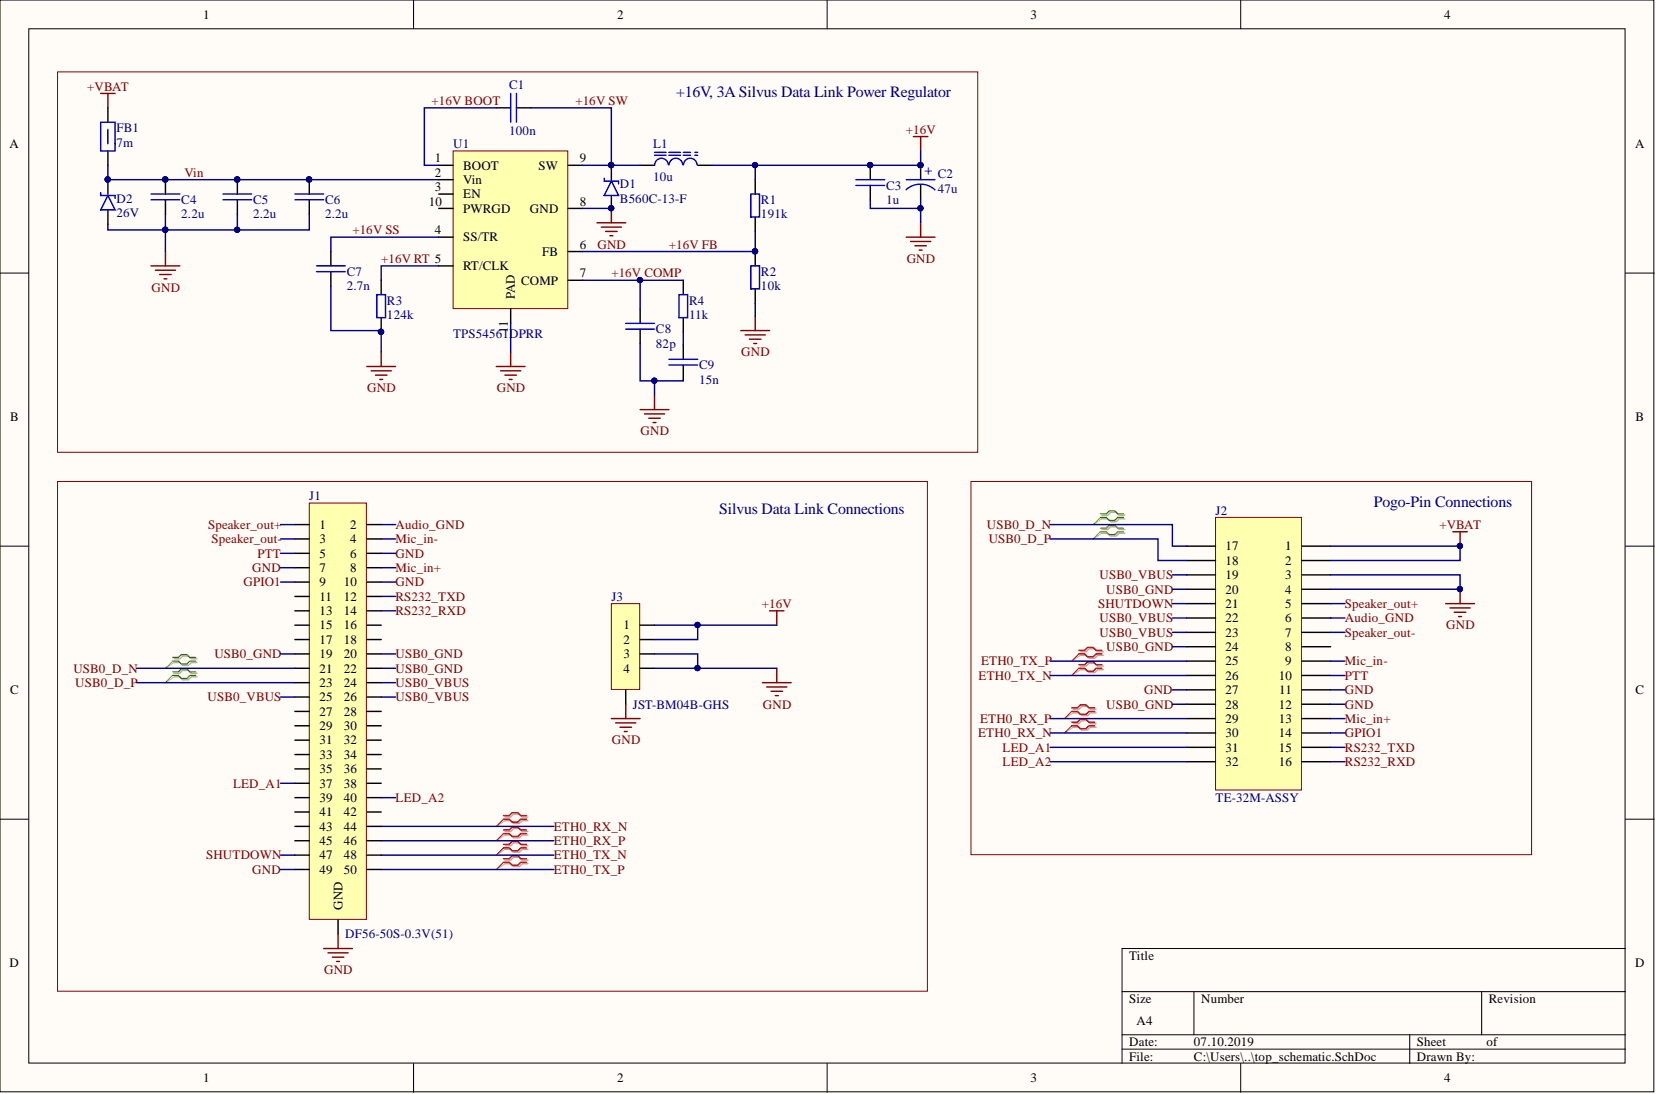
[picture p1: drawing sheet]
# Altium project RFModAdapter_v1.PrjPCB
1 sheet, 21 parts. Net scope: global (net labels, ports and power ports of the same name join across sheets).
Board files: pcb.PcbDoc, RFModAdapter_v1.PcbDoc

## Sheet top_schematic.SchDoc
size A4

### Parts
C1  100n  [CAP_0402]
C2  47u  [25SVPF47M C6]
C3  1u  [CAP_0805]
C4  2.2u  [CAP_0805]
C5  2.2u  [CAP_0805]
C6  2.2u  [CAP_0805]
C7  2.7n  [CAP_0402]
C8  82p  [CAP_0402]
C9  15n  [CAP_0402]
D1  B560C-13-F  [B560C-13-F]
D2  26V  [DO-214AC_diode]
FB1  7m  [ferrite_0603]
J1  DF56-50S-0.3V(51)  [Header_Hirose_DF56]
J2  TE-32M-ASSY  [TE-32M-ASSY]
J3  JST-BM04B-GHS  [JST-BM04B_HEADER]
L1  10u  [ETQ-P3M100HFN]
R1  191k  [RES_0402]
R2  10k  [RES_0402]
R3  124k  [RES_0402]
R4  11k  [RES_0402]
U1  TPS54561DPRR  [WSON-10]

### Blocks framed on the sheet
+16V, 3A Silvus Data Link Power Regulator: C1-C9 D1 D2 FB1 L1 R1-R4 U1
Silvus Data Link Connections: J1 J3
Pogo-Pin Connections: J2

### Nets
+16V: C2.1 C3.1 J3.1 J3.2 L1.2 R1.2
+VBAT: FB1.2 J2.1 J2.2
GND: C2.2 C3.2 C4.2 C5.2 C6.2 C7.2 C8.2 C9.2 D1.2 D2.2 J1.6 J1.7 J1.10 J1.49 J1.GND J2.3 J2.4 J2.11 J2.12 J2.27 J3.3 J3.4 J3.GND R2.1 R3.1 U1.8(GND) U1.11(PAD)
+16V BOOT: C1.2 U1.1(BOOT)
+16V COMP: C8.1 R4.2 U1.7(COMP)
+16V FB: R1.1 R2.2 U1.6(FB)
+16V RT: R3.2 U1.5(RT/CLK)
+16V SS: C7.1 U1.4(SS/TR)
+16V SW: C1.1 D1.1 L1.1 U1.9(SW)
Audio_GND: J1.2 J2.6
ETH0_RX_N: J1.44 J2.30
ETH0_RX_P: J1.46 J2.29
ETH0_TX_N: J1.48 J2.26
ETH0_TX_P: J1.50 J2.25
GPIO1: J1.9 J2.14
LED_A1: J1.37 J2.31
LED_A2: J1.40 J2.32
Mic_in+: J1.8 J2.13
Mic_in-: J1.4 J2.9
PTT: J1.5 J2.10
RS232_RXD: J1.14 J2.16
RS232_TXD: J1.12 J2.15
SHUTDOWN: J1.47 J2.21
Speaker_out+: J1.1 J2.5
Speaker_out-: J1.3 J2.7
USB0_D_N: J1.21 J2.17
USB0_D_P: J1.23 J2.18
USB0_GND: J1.19 J1.20 J1.22 J2.20 J2.24 J2.28
USB0_VBUS: J1.24 J1.25 J1.26 J2.19 J2.22 J2.23
Vin: C4.1 C5.1 C6.1 D2.1 FB1.1 U1.2(Vin)
NetC9_1: C9.1 R4.1

Not connected (* = marked no-connect by the designer): J1 11 13 15 16 17 18 27 28 29 30 31 32 33 34 35 36 38 39 41 42 43 45; J2 8; U1 3(EN) 10(PWRGD)

### Layout directives
differential pair: ETH0_RX_N, ETH0_RX_P, ETH0_TX_N, ETH0_TX_P, USB0_D_N, USB0_D_P

## Assembly variants
RFModAdapter_v1_J2_not_fitted: not fitted J2
RFModAdapter_v1: all parts fitted
